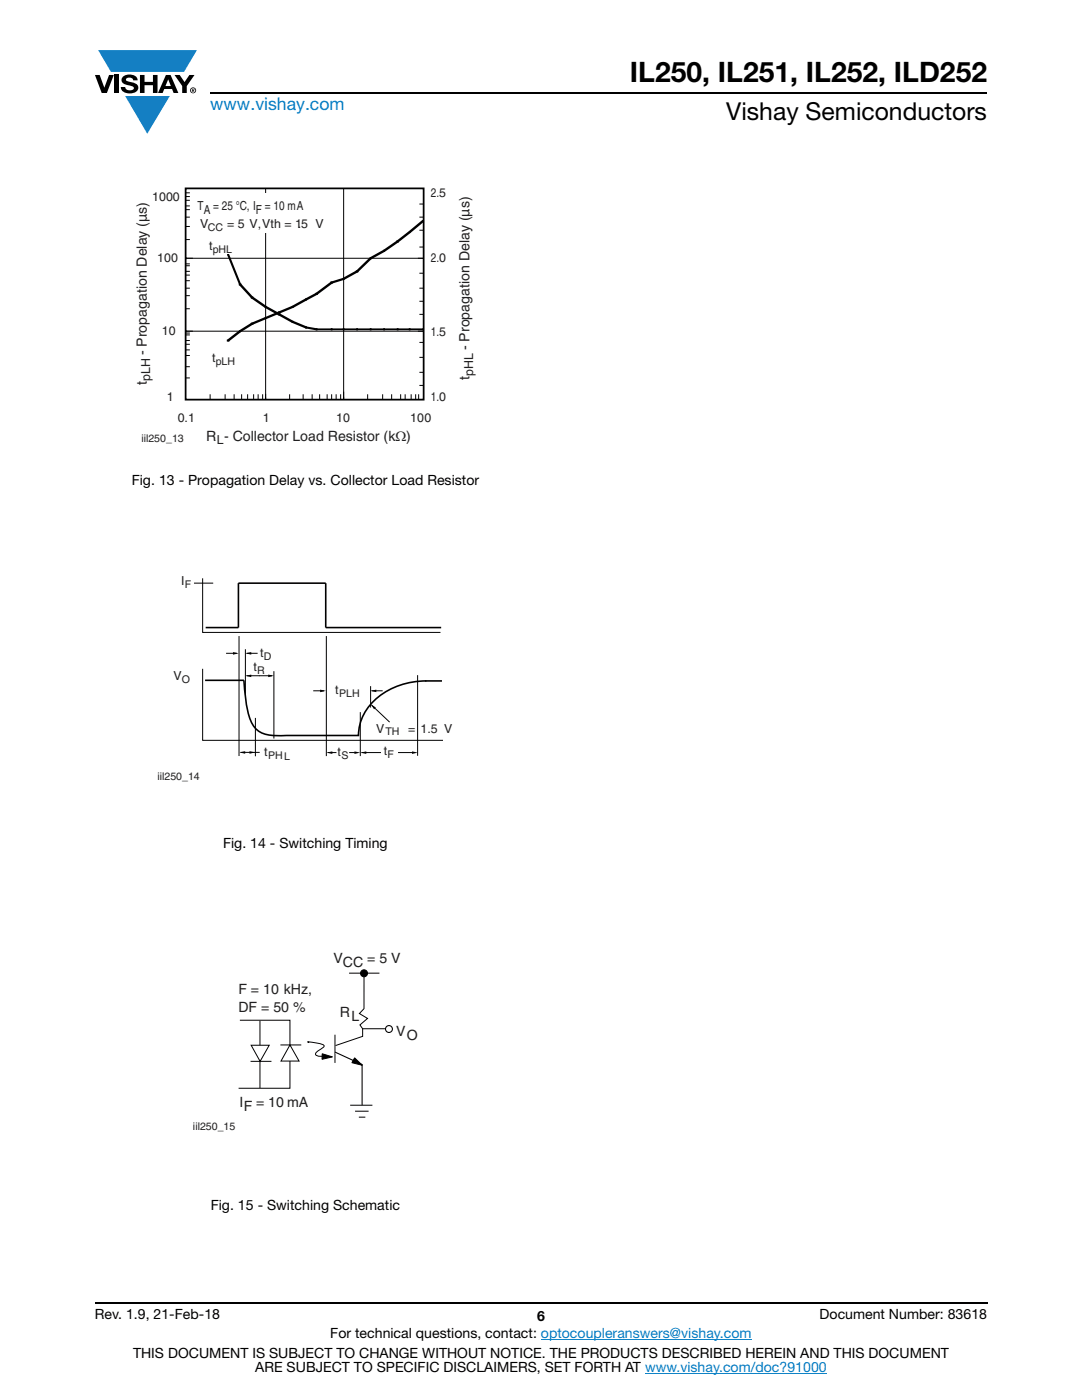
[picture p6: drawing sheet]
<svg xmlns="http://www.w3.org/2000/svg" width="216mm" height="279mm" viewBox="0 0 216 279" stroke-linecap="round" stroke-linejoin="round" font-family="sans-serif">
<g fill="#147fc3">
<path d="M19.6 10h19.7l-2.6 4.3h-1.1h-13.5z"/>
<path d="M25 19.2h8.9l-4.5 7.5z"/>
</g>
<g fill="#000">
<path d="M18.9 15h1l.9 2.5 1-2.5h.9l-1.4 3.6h-1zM22.9 15h.9v3.6h-.9zM24.6 15.3a2.1 2.1 0 0 1 2.8 .3l.1 .4h-.9a.79 .79 0 0 0-.7-.5 .79 .79 0 0 0-.8 .4l.3 .3 1 .2a1.08 1.08 0 0 1 1.2 1 1.08 1.08 0 0 1-1.1 1.2 1.73 1.73 0 0 1-2.4-1.2h.9a.96 .96 0 0 0 .8 .6 .96 .96 0 0 0 .9-.4 1.31 1.31 0 0 0-1.2-.6 1.03 1.03 0 0 1-1.1-.6 1.03 1.03 0 0 1 .2-1.1zM27.9 15h.9v1.3h1.7v-1.3h.9v3.6h-.9v-1.6h-1.7v1.6h-.9zM34.8 15h1.1l.9 1.4 1-1.4h1l-1.5 2.2v1.4h-.9v-1.4zM45.4 50.6h.3l2.4 6v.4h-.3l-2.4-6zM47.8 56.6h.3l2.4 2.6v.4h-.3l-2.4-2.6zM50.2 59.2h.3l2.7 1.9v.3h-.3l-2.7-1.8zM58.2 61.1l2.7-1.5h.3v.3l-2.7 1.5h-.3zM60.9 59.6l2.1-1.2h.3v.4l-2.1 1.1h-.3zM63 58.4l3-2.2h.3v.4l-3 2.2h-.3zM66 56.2l2.7-.7v.3l-2.4 .8h-.3z"/>
<path d="M68.4 55.5l2.7-1.5h.3v.3l-2.7 1.5h-.3zM71.1 54l2.7-2.6h.3v.3l-2.7 2.6h-.3zM73.8 51.4l2.7-1.5h.3v.3l-2.7 1.5h-.3zM76.5 49.9l2.7-1.9h.3v.4l-2.7 1.8h-.3zM79.2 48l2.4-1.9h.3v.4l-2.4 1.9h-.3zM81.6 46.1l2.7-2.2h.3v.4l-2.7 2.2h-.3zM45.4 67.8l2.4-1.9h.3v.4l-2.4 1.8h-.3zM47.8 65.9l2.4-1.5h.3v.4l-2.4 1.5h-.3zM50.2 64.4l2.6-1.1h.3v.4l-2.6 1.1h-.3zM52.8 61.1h.3l2.7 1.5v.3h-.3l-2.7-1.5zM52.9 63.3l2.6-1.1h.3v.4l-2.7 1.1h-.2zM55.5 62.6h.3l2.7 1.4v.4h-.3l-2.7-1.5z"/>
<path d="M55.5 62.2l2.7-1.1h.3v.3l-2.7 1.2h-.3zM58.2 64h.3l2.7 1.2v.3h-.3l-2.7-1.1zM60.9 65.2l2.4 .3v.4l-2.4-.4z"/>
<path d="M33.6 15.9l.5 1.3h-1.1zM33.1 15l-1.6 3.6h1l.3-.8h1.5l.3 .8h1l-1.6-3.6z"/>
<path d="M38.4 17.8h.2v.2h-.2zM38.3 17.7v.7h.1v-.3l.4 .3-.2-.3 .2-.2-.1-.2z"/>
<path d="M38.1 18a.46 .46 0 0 1 .9 0 .46 .46 0 0 1-.9 0zM37.9 18a.6 .6 0 0 0 1.2 0 .6 .6 0 0 0-1.2 0z"/>
</g>
<path d="M42 18.6h155M18.9 260h178.1" fill="none" stroke="#000" stroke-width=".36"/>
<path d="M107.9 267.3h42.1M128.7 274h36.3" fill="none" stroke="#067ec4" stroke-width=".2"/>
<g fill="none" stroke="#000" stroke-width=".2">
<path d="M37 38.5h.9M37 39.2h.9M37 40h.9M53 37.6v42.1M68.6 37.5v42.2M37 43.3h.9M37 51.5h47.6M37 57.5h.9M37 41.1h.9M37 41.8h.9M37 45.2h.9M37 47.8h.9"/>
<path d="M37 52.7h.9M37 53h.9M37 54.2h.9M37 54.9h.9M37 56h.9M37 59h.9M37.1 51.4v.3M81.7 46.1v.4M83.7 40.7h.9M83.7 43.3h.9M83.7 45.9h.9M83.7 49.3h.9"/>
<path d="M83.7 54.5h.9M83.7 57.5h.9M84.4 43.9v.4M37 66.1h47.6M37 61.6h.9M37 66.5h.9M37 66.8h.9M37 68h.9M37 68.7h.9M37 69.8h.9M37 70.9h.9M37 73.2h.9"/>
<path d="M37 75.4h.9M37.1 65.9v.4M41.9 78.7v1M44.9 78.7v1M46.7 78.7v1M48.2 78.7v1M49.4 78.7v1M50.6 78.7v1M51.5 78.7v1M52.4 78.7v1M57.8 78.7v1M60.5 78.7v1"/>
<path d="M62.3 78.7v1M63.8 78.7v1M65.3 78.7v1M66.2 78.7v1M67.1 78.7v1M68 78.7v1M73.4 78.7v1M76.4 78.7v1M78.1 78.7v1M79.9 78.7v1M80.8 78.7v1M82 78.7v1"/>
<path d="M82.9 78.7v1M83.5 78.7v1M83.7 60.1h.9M83.7 62.7h.9M83.7 68.3h.9M83.7 71.3h.9M83.7 74.3h.9M83.7 76.9h.9"/>
</g>
<g fill="none" stroke="#000" stroke-width=".35">
<path d="M37 37.6h47.5v42.2h-47.5zM45.5 50.6v.4M61.1 59.6v.3M68.6 55.5v.3M74 51.4v.3M76.7 49.9v.3M47.9 65.9v.4M53 61.1v.3M53 63.3v.4M58.4 61.1v.3M58.4 64v.4M61.1 65.2v.3"/>
<path d="M63 65.7h21.6M63.2 65.5v.4M66.2 65.5v.4M68.6 65.5v.4M71.3 65.5v.4M74 65.5v.4M76.7 65.5v.4M79.3 65.5v.4M81.7 65.5v.4M84.4 65.5v.4"/>
</g>
<path d="M47.9 56.6v.4M50.3 59.2v.4M63.2 58.4v.4M66.2 56.2v.4M71.3 54v.3M79.3 48v.4M45.5 67.8v.3M50.3 64.4v.4M55.7 62.2v.7" fill="none" stroke="#000" stroke-width=".53"/>
<g fill="#fff">
<path d="M42.1 69.3h6v3.7h-6z"/>
<path d="M41.8 46.9h5.7v3.7h-5.7z"/>
<path d="M39.5 38.7h25.4v7.8h-25.4z"/>
</g>
<g fill="none" stroke="#000" stroke-width=".2">
<path d="M38.7 116.4h3.8M40.4 115.4v10.8h47.5M40.4 133.5v14.2h48M45.1 130.4h2.1M47.7 126.9v24M49 129.6v9M49.2 134.9h5.1M49.2 130.4h2.2M54.7 133.9v13.5M62.5 137.9h2.1M65.1 126.9v24M73.9 136.9v4.3"/>
<path d="M74.1 137.9h2.3M83.3 134.7v16.1M48 150.2h3.8M51 143.3v7.6M65.4 150.2h1.7M69.7 150.2h1.1M71.9 142.1v8.8M72.1 150.2h3.9M74.2 140.7l3.5 3.4M79.4 150.2h2.9M69.7 194.2h6M61.7 208.1l-.4-.2 2 .3 1.3 .4 .1 .2-.1 .2-.7 .4a1.06 1.06 0 0 0-.9 1.2l1 .2h1.4"/>
<path d="M64.3 210.3l2 .6-2 .5z"/>
</g>
<path d="M40.9 135.8h7.8a28.7 28.7 0 0 0 1.4 8.1 4.6 4.6 0 0 0 4.5 2.9h16.9a11 11 0 0 1 7.6-9.8 16.3 16.3 0 0 1 6-1.1M41 125.2h6.6v-8.8h17.4v8.8h23M84.8 135.9h3.4" fill="none" stroke="#000" stroke-width=".32"/>
<g fill="#000">
<path d="M46.5 130.1l1.1 .3-1.1 .3zM49 130.4l1.1-.3v.6zM49 134.9l1.1-.3v.5zM53.5 134.6l1.2 .3-1.2 .2zM63.9 137.6l1.1 .3-1.1 .2zM73.9 137.9l1.2-.3v.5zM47.8 150.2l1.1-.3v.5zM49.8 149.9l1.1 .3-1.1 .2zM65.2 150.2l1.1-.2v.5zM70.7 150l1.2 .2-1.2 .3zM71.9 150.2l1.2-.2v.5zM74 140.6l1 .6-.4 .4z"/>
<path d="M82.2 150l1.2 .2-1.2 .3zM64.3 210.3l2 .6-2 .5z"/>
<circle cx="72.6" cy="194.2" r=".69"/>
</g>
<g fill="none" stroke="#000" stroke-width=".22">
<circle cx="72.6" cy="194.2" r=".69"/>
<circle cx="77.6" cy="205.4" r=".69"/>
</g>
<path d="M66.8 206.5v5.6z" fill="#fff"/>
<path d="M72.6 194.9v6.4l-.9 1 1.6 1-1.5 1.2 .6 .8h4.4M66.8 206.5v5.6" fill="none" stroke="#000" stroke-width=".2"/>
<path d="M69.9 220.6h4.4z" fill="#fff"/>
<path d="M69.9 220.6h4.4" fill="none" stroke="#000" stroke-width=".2"/>
<path d="M70.8 221.8h2.8z" fill="#fff"/>
<path d="M70.8 221.8h2.8" fill="none" stroke="#000" stroke-width=".2"/>
<path d="M71.6 223h1.3z" fill="#fff"/>
<path d="M71.6 223h1.3" fill="none" stroke="#000" stroke-width=".2"/>
<path d="M66.8 210l5.5 2.5v8.1z" fill="#fff"/>
<path d="M66.8 210l5.5 2.5v8.1" fill="none" stroke="#000" stroke-width=".22"/>
<path d="M47.9 203.6h10v13.6h-10.3M70.8 211.1l1.5 1.5-2.1-.5zM72.4 205.3v1.5l-5.5 1.9" fill="none" stroke="#000" stroke-width=".2"/>
<path d="M70.8 211.1l1.5 1.5-2.1-.5z" fill="#000"/>
<path d="M57.9 208.5l1.8 3.3h-3.6z" fill="#fff"/>
<path d="M50 211.8h4.2M51.9 203.7v13.4M56 208.5h4.1M57.9 208.5l1.8 3.3h-3.6z" fill="none" stroke="#000" stroke-width=".2"/>
<path d="M50.1 208.6h3.6l-1.8 3.2z" fill="#fff"/>
<path d="M50.1 208.6h3.6l-1.8 3.2z" fill="none" stroke="#000" stroke-width=".2"/>
<text font-size="5.6" x="125.7" y="16.4">IL250, IL251, IL252, ILD252</text>
<text font-size="4.9" x="144.9" y="24">Vishay Semiconductors</text>
<text font-size="3.5" fill="#067ec4" x="42" y="21.9">www.vishay.com</text>
<g font-size="2.8" fill="#231f20">
<text x="29.3" y="70.9" transform="rotate(-90 29.3 70.9)">- Propagation Delay (µs)</text>
<text x="93.7" y="69.9" transform="rotate(-90 93.7 69.9)">- Propagation Delay (µs)</text>
<text x="29.3" y="76.8" transform="rotate(-90 29.3 76.8)">t</text>
<text x="93.7" y="75.8" transform="rotate(-90 93.7 75.8)">t</text>
<text x="41.1" y="88">R - Collector Load Resistor (kΩ)</text>
<text x="66.5" y="192.2">V</text>
<text x="68.4" y="192.9">CC</text>
<text x="73.3" y="192.2">= 5 V</text>
<text x="47.6" y="198.3">F = 10 kHz,</text>
<text x="47.6" y="202">DF = 50 %</text>
<text x="67.8" y="202.9">R</text>
<text x="70.1" y="203.8">L</text>
<text x="79.1" y="206.7">V</text>
<text x="81.2" y="207.6">O</text>
<text x="47.8" y="220.8">I</text>
<text x="48.6" y="221.7">F</text>
<text x="51.1" y="220.8">= 10 mA</text>
</g>
<g font-size="2.8">
<text x="26.3" y="96.8">Fig. 13 - Propagation Delay vs. Collector Load Resistor</text>
<text x="44.5" y="169.2">Fig. 14 - Switching Timing</text>
<text x="42.1" y="241.5">Fig. 15 - Switching Schematic</text>
<text x="18.9" y="263.3">Rev. 1.9, 21-Feb-18</text>
<text x="107.2" y="263.6">6</text>
<text x="163.6" y="263.3">Document Number: 83618</text>
<text x="65.9" y="267.1">For technical questions, contact: optocoupleranswers@vishay.com</text>
<text x="26.5" y="271">THIS DOCUMENT IS SUBJECT TO CHANGE WITHOUT NOTICE. THE PRODUCTS DESCRIBED HEREIN AND THIS DOCUMENT</text>
<text x="50.9" y="273.8">ARE SUBJECT TO SPECIFIC DISCLAIMERS, SET FORTH AT www.vishay.com/doc?91000</text>
</g>
<g font-size="2.5" fill="#231f20">
<text x="30.4" y="40.1">1000</text>
<text x="39.4" y="42">T</text>
<text x="42.5" y="42">= 25 °C, I</text>
<text x="52.8" y="42">= 10 mA</text>
<text x="86" y="39.2">2.5</text>
<text x="39.9" y="45.5">V</text>
<text x="40.7" y="42.7">A</text>
<text x="45.3" y="45.5">= 5 V,Vth = 1.5 V</text>
<text x="51.1" y="42.7">F</text>
<text x="31.4" y="52.4">100</text>
<text x="41.8" y="49.8">t</text>
<text x="86" y="52.4">2.0</text>
<text x="32.3" y="66.8">10</text>
<text x="86" y="67">1.5</text>
<text x="30" y="76" transform="rotate(-90 30 76)">pLH</text>
<text x="42.4" y="72.2">t</text>
<text x="94.4" y="75" transform="rotate(-90 94.4 75)">pHL</text>
<text x="33.3" y="80">1</text>
<text x="86" y="80.1">1.0</text>
<text x="35.5" y="84.1">0.1</text>
<text x="43.3" y="88.7">L</text>
<text x="52.4" y="84.1">1</text>
<text x="67.1" y="84.1">10</text>
<text x="81.9" y="84.1">100</text>
<text x="36.1" y="116.8">I</text>
<text x="51.9" y="131">t</text>
<text x="34.6" y="135.8">V</text>
<text x="50.6" y="133.9">t</text>
<text x="66.9" y="138.4">t</text>
<text x="75" y="146.4">V</text>
<text x="81.5" y="146.4">= 1.5 V</text>
<text x="52.7" y="150.9">t</text>
<text x="67.4" y="150.8">t</text>
<text x="76.6" y="150.8">t</text>
</g>
<g font-size="2.1" fill="#231f20">
<text x="41.5" y="46.2">CC</text>
<text x="42.4" y="50.5">pHL</text>
<text x="43" y="72.9">pLH</text>
<text x="28.2" y="88.2">iil250_13</text>
<text x="36.9" y="117.4">F</text>
<text x="52.6" y="131.6">D</text>
<text x="36.3" y="136.4">O</text>
<text x="51.3" y="134.5">R</text>
<text x="67.6" y="139">PLH</text>
<text x="76.9" y="146.7">TH</text>
<text x="31.4" y="155.6">iil250_14</text>
<text x="53.5" y="151.5">PHL</text>
<text x="68.1" y="151.4">S</text>
<text x="77.3" y="151.4">F</text>
<text x="38.5" y="225.5">iil250_15</text>
</g>
</svg>
